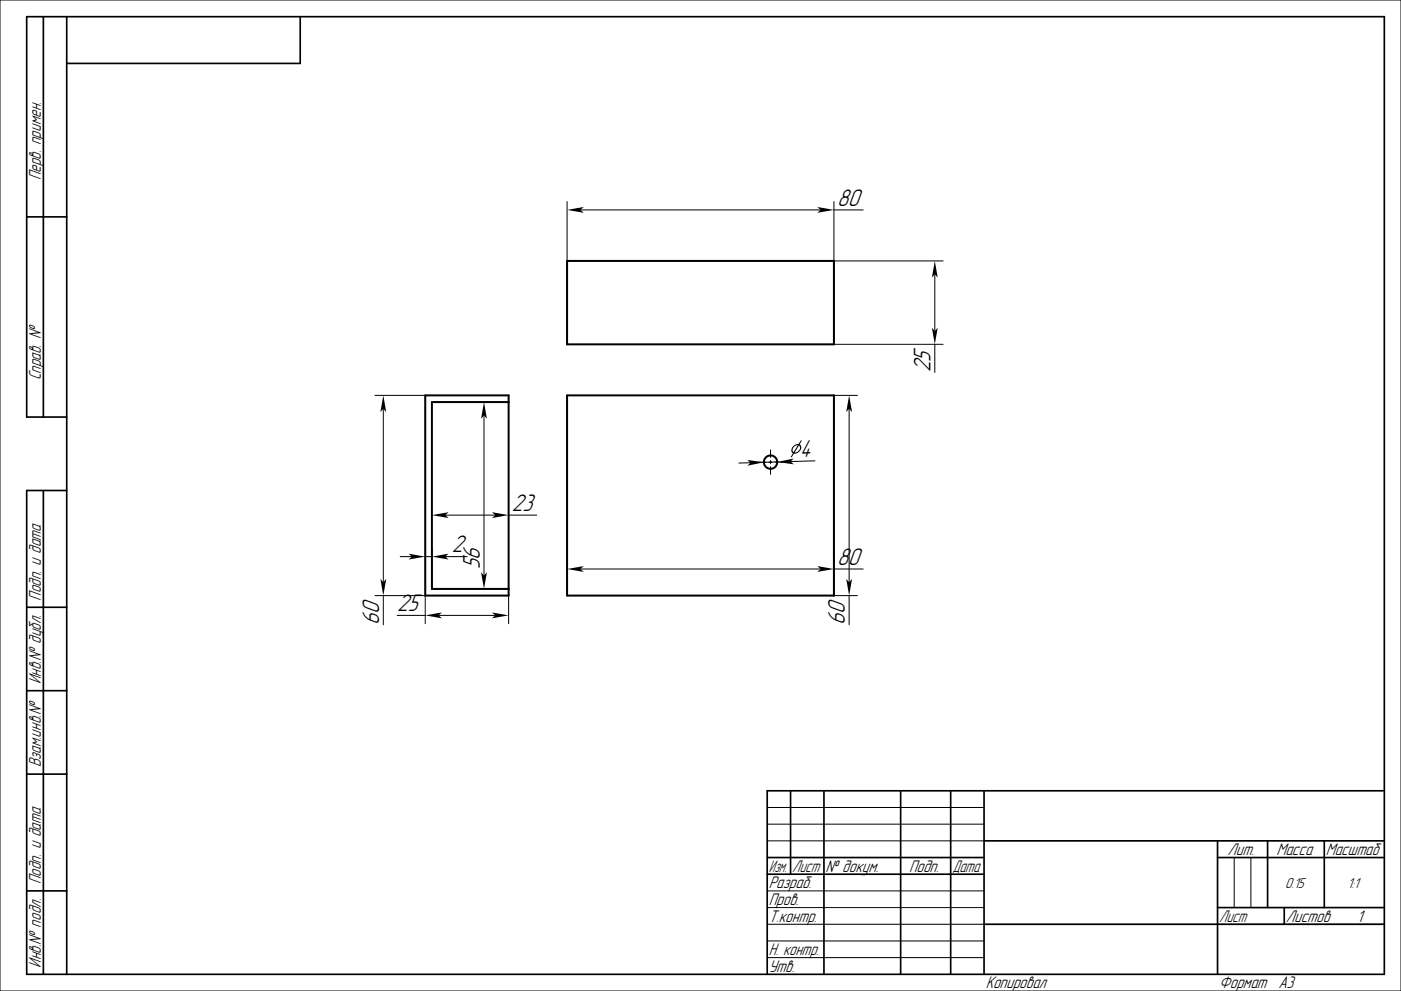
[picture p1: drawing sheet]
<svg xmlns="http://www.w3.org/2000/svg" width="420mm" height="297mm" viewBox="0 0 420 297" stroke-linecap="round" stroke-linejoin="round" font-family="sans-serif">
<g fill="none" stroke="#000" stroke-width=".3">
<path d="M0 0h420v297h-420zM170 60.4v17.8M174 62.9h72M250 60.4v17.8h32.7M250 62.9h8.8M280.2 82.2v17M112.4 118.5h15.1M250 118.5h7.1M250 103.2h32.7M280.2 103.2v8.4M114.9 122.5v52M145.1 124.5v48"/>
<path d="M225 138.7l-3.5 .1M227.3 138.5h2.3M230.5 138.5h1M231 134.8v2.3M231 138v1M231 139.9v2.3M232.4 138.5h2.3M233 138.4l-4 .2M244.3 138.1l-7.3 .2M254.6 122.5v52M133.5 154.4h15M152.5 154.4h8.4"/>
<path d="M112.4 178.5h15.1v8.4M114.9 178.5v8.8M120 166.8h3.5M127.5 166.8h2M129.5 164.3v12.2M133.5 166.8h6.5M152.5 178.5v8.4M170 168v10.5M174 170.5h72M250 168v10.5h7.1M250 170.5h8.8M254.6 178.5v8.8"/>
<path d="M119.1 184.4h8.4M131.5 184.4h17M230 252h65M230 242h65M230 247h65M370 257v15M375 257v15M230 277h65M230 267h65M230 272h65M365 277h50M230 282h65"/>
<path d="M230 287h65"/>
</g>
<g fill="none" stroke="#000" stroke-width=".5">
<path d="M13 5v120M20 5v287M90 5v14h-70M8 65h12M20 125h-12v-120h407v287h-407v-145h12M13 147v145M8 182h12M8 207h12M8 232h12M237 237v25M247 237v55M270 237v55"/>
<path d="M285 237v55M295 237v55M415 237h-185v55M230 257h65M295 252h120M365 257h50M365 252v40M380 252v20M397 252v20M8 267h12M230 262h65M295 277h120"/>
<path d="M365 272h50M385 272v5"/>
</g>
<g fill="none" stroke="#000" stroke-width=".6">
<path d="M170 78.2h80v25h-80zM127.5 118.5h25v60h-25zM170 118.5h80v60h-80zM152.5 120.5h-23v56h23"/>
<circle cx="231" cy="138.5" r="2"/>
</g>
<g fill="#000">
<path d="M170 62.9l5-.9-1 .9 1 .9z" fill-rule="evenodd"/>
<path d="M245 62l5 .9-5 .9 1-.9z" fill-rule="evenodd"/>
<path d="M279.4 98.2l.8 1 .9-1-.9 5z" fill-rule="evenodd"/>
<path d="M280.2 78.2l.9 5-.9-1-.8 1z" fill-rule="evenodd"/>
<path d="M114.9 118.5l.9 5-.9-1-.9 1z" fill-rule="evenodd"/>
<path d="M145.1 120.5l.9 5-.9-1-.9 1z" fill-rule="evenodd"/>
<path d="M224 137.8l5 .8-5 1 1-.9z" fill-rule="evenodd"/>
<path d="M233 138.4l5-1-1 .9 1 .9z" fill-rule="evenodd"/>
<path d="M237.8 133.7l.8-.5 .8-.1 .6-1 .3-.1-.6 1.2 .5 .7-.3 1.1-.9 .8-1 .1-.8 1.2 .5-1.3-.4-.4v-.7zM239.5 133.5l-1.3 2.1 .8-.2 .7-.6 .1-.7zM238.1 133.9l-.5 .9 .3 .7 1.3-2.1z" fill-rule="evenodd"/>
<path d="M254.6 118.5l.8 5-.8-1-.9 1z" fill-rule="evenodd"/>
<path d="M129.5 154.4l5-.9-1 .9 1 .9z" fill-rule="evenodd"/>
<path d="M147.5 153.5l5 .9-5 .9 1-.9z" fill-rule="evenodd"/>
<path d="M114 173.5l.9 1 .9-1-.9 5z" fill-rule="evenodd"/>
<path d="M122.5 165.9l5 .9-5 .9 1-.9z" fill-rule="evenodd"/>
<path d="M129.5 166.8l5-.9-1 .9 1 .9z" fill-rule="evenodd"/>
<path d="M144.2 171.5l.9 1 .9-1-.9 5z" fill-rule="evenodd"/>
<path d="M170 170.5l5-.8-1 .8 1 .9z" fill-rule="evenodd"/>
<path d="M245 169.7l5 .8-5 .9 1-.9z" fill-rule="evenodd"/>
<path d="M253.7 173.5l.9 1 .8-1-.8 5z" fill-rule="evenodd"/>
<path d="M127.5 184.4l5-.8-1 .8 1 .9z" fill-rule="evenodd"/>
<path d="M147.5 183.6l5 .8-5 .9 1-.9z" fill-rule="evenodd"/>
</g>
<g font-size="6.7">
<text x="251" y="61.7">80</text>
<text x="279" y="111.6" transform="rotate(-90 279 111.6)">25</text>
<text x="239.7" y="137" transform="rotate(-2 239.7 137)">4</text>
<text x="153.5" y="153.1">23</text>
<text x="135.5" y="165.6">2</text>
<text x="143.8" y="170.5" transform="rotate(-90 143.8 170.5)">56</text>
<text x="251" y="169.3">80</text>
<text x="119.1" y="183.2">25</text>
<text x="113.7" y="187.3" transform="rotate(-90 113.7 187.3)">60</text>
<text x="253.3" y="187.3" transform="rotate(-90 253.3 187.3)">60</text>
</g>
<g font-size="4.7">
<text x="12.2" y="54" transform="rotate(-90 12.2 54)">Перв. примен.</text>
<text x="12.2" y="114" transform="rotate(-90 12.2 114)">Справ. №</text>
<text x="12.2" y="180" transform="rotate(-90 12.2 180)">Подп. и дата</text>
<text x="12.2" y="205" transform="rotate(-90 12.2 205)">Инв.№ дубл.</text>
<text x="12.2" y="230" transform="rotate(-90 12.2 230)">Взам.инв.№</text>
<text x="368" y="256.2">Лит.</text>
<text x="382.7" y="256.2">Масса</text>
<text x="397.5" y="256.2">Масштаб</text>
<text x="230.5" y="261.3">Изм.</text>
<text x="237.5" y="261.3">Лист</text>
<text x="247.5" y="261.3">№ докум.</text>
<text x="272.5" y="261.3">Подп.</text>
<text x="285.5" y="261.3">Дата</text>
<text x="12.2" y="265" transform="rotate(-90 12.2 265)">Подп. и дата</text>
<text x="230.5" y="266.3">Разраб.</text>
<text x="230.5" y="271.3">Пров.</text>
<text x="230.5" y="276.3">Т.контр.</text>
<text x="365.5" y="276.2">Лист</text>
<text x="385.5" y="276.2">Листов</text>
<text x="406.8" y="276.3">1</text>
<text x="230.5" y="286.3">Н. контр.</text>
<text x="12.2" y="290" transform="rotate(-90 12.2 290)">Инв.№ подл.</text>
<text x="230.5" y="291.3">Утв.</text>
<text x="295.5" y="296.3">Копировал</text>
<text x="365.5" y="296.3">Формат</text>
<text x="383.2" y="296.3">A3</text>
</g>
<g font-size="4">
<text x="385.3" y="266">0.15</text>
<text x="404" y="266">1:1</text>
</g>
</svg>
